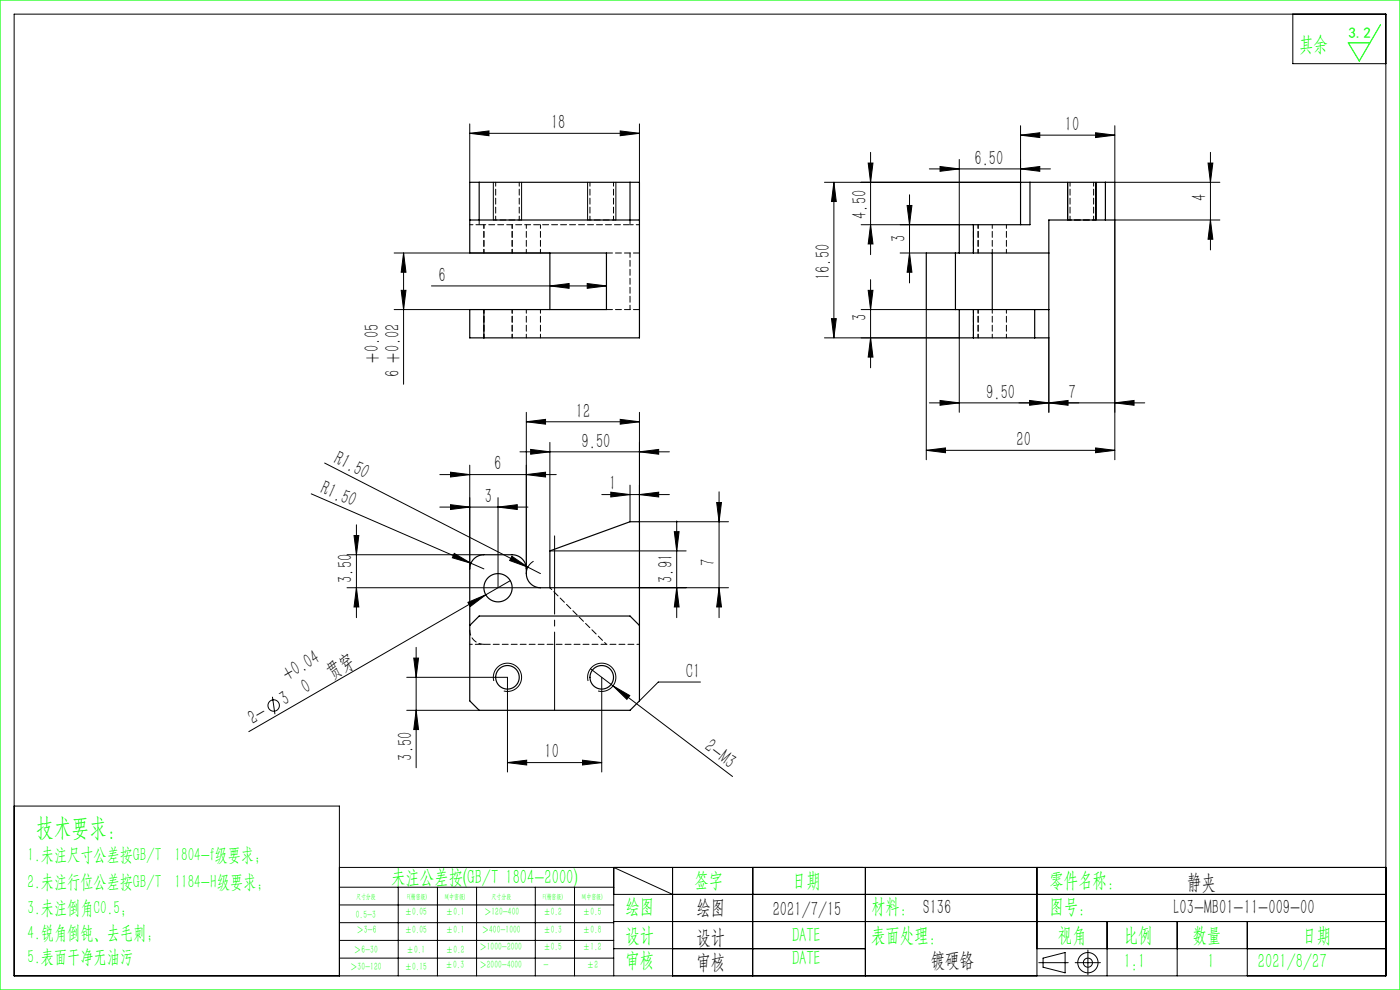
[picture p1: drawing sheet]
<svg xmlns="http://www.w3.org/2000/svg" width="297mm" height="210mm" viewBox="0 0 297 210" stroke-linecap="round" stroke-linejoin="round" font-family="sans-serif">
<g fill="none" stroke="#000" stroke-width=".21">
<path d="M3 3h291v204h-291zM274.3 3v10.5h19.7M99.7 28.3l4-.5v1zM99.7 26.3v12.4M99.7 28.3h36M104.7 38.7v8M110.7 38.7v8M124.7 38.7v8M130.7 38.7v8M131.6 27.8l4.1 .5-4.1 .5zM135.7 26.3v12.4M176.9 38.7v33"/>
<path d="M176.9 38.7l.5 4h-1zM184.2 34.6h1l-.5 4.1zM184.7 32.3v21.7M197.2 35.8h25.7M199.4 35.3l4.1 .5-4.1 .5zM203.5 33.8v13.9h-20.8M216.5 28.7l4.1-.5v1zM216.5 26.7v12h-41.6M216.5 28.7h20M216.5 35.8l4.1-.5v1zM226.5 38.7v8M232.4 28.2l4.1 .5-4.1 .5z"/>
<path d="M232.5 38.7v8M236.5 26.7v12h22.3M256.3 34.6h1l-.5 4.1zM256.8 32.3v20.7M83.6 53.7h33.1M85.6 53.7l.5 4h-1zM85.6 53.7v27.8M184.7 59.3v18.7M184.7 47.7l.5 4h-1zM190.9 53.7h5.6M192.4 43.6h1.1l-.6 4.1zM192.9 41.3v18.7"/>
<path d="M192.9 53.7l.6 4h-1.1zM256.8 46.7l.5 4h-1zM258.8 46.7h-22.3v50.8M83.6 65.7h16.1M85.1 61.6h1l-.5 4.1zM91.5 60.7h37.2M116.7 60.7l4-.6v1.1zM124.6 60.1l4.1 .6-4.1 .5zM174.9 71.7h28.6v15.8M176.4 67.6h1l-.5 4.1zM182.7 65.7h13.8v31.8M184.2 61.6h1l-.5 4.1z"/>
<path d="M184.7 71.7l.5 4h-1zM222.5 71.7v15.8M68.9 98.2l45.8 23.5M99.7 98.7v22M110.3 95.8h31.7M111.7 89.5l4-.5v1zM111.7 87.5v33.2M111.7 89.5h24M112.6 95.3l4.1 .5-4.1 .5zM116.7 93.8v23.1h28.9M131.6 89l4.1 .5-4.1 .5zM135.7 95.8l4-.5v1z"/>
<path d="M135.7 87.5v23.2h18.8M196.5 95.5l4.1-.5v1zM196.5 95.5h40M197.2 85.5h45.7M199.4 84.9l4.1 .6-4.1 .5zM218.4 84.9l4.1 .6-4.1 .5zM222.5 85.5l4.1-.6v1.1zM232.4 95l4.1 .5-4.1 .5zM236.5 85.5l4.1-.6v1.1zM66 104.8l33.9 14.7M73.6 117.7h29.1M75.1 113.6h1l-.5 4.1z"/>
<path d="M75.6 111.3v19.7M93.3 107.6h18.7M93.3 100.7h24.7M95.6 107.1l4.1 .5-4.1 .5zM95.6 100.2l4.1 .5-4.1 .5zM96.4 117.4l3.5 2.1-3.9-1.2zM99.9 119.5l2.8 1.2M105.7 107.6l4-.5v1zM105.7 105.6v19.1M108.6 118l3.4 2.3-3.9-1.4zM111.7 100.7l4-.5v1zM113.2 119.1a3 3 0 0 0-1.5 2.6"/>
<path d="M127.7 104.9h14.3M129.6 104.4l4.1 .5-4.1 .5zM133.7 102.9v7.8M135.7 104.9l4-.5v1zM143.1 112.8h1l-.5 4.1zM143.6 110.5v20.5M152 106.6h1.1l-.6 4.1zM152.5 104.3v26.7M73.6 124.7h41.1M75.6 124.7l.5 4.1h-1zM87.8 139.6h1l-.5 4.1zM88.3 137.3v25.6"/>
<path d="M99.3 127.8l3.8-1.6-3.3 2.5zM103.1 126.2l-50.3 29M108.3 123.2l-5.2 3M135.7 124.7h18.8M143.6 124.7l.5 4.1h-1zM152.5 124.7l.6 4.1h-1.1zM57.8 147.8l.5 3.7M86.3 143.7h21.4v20.1M86.3 150.7h15.4M88.3 150.7l.5 4.1h-1zM104.8 144.4a3 3 0 0 1 2.6-3.7 3 3 0 0 1 3.2 3.2 3 3 0 0 1-3.7 2.7M124.8 144.4a3 3 0 0 1 2.6-3.7 3 3 0 0 1 3.2 3.2 3 3 0 0 1-3.7 2.7"/>
<path d="M125.3 141.9l30.1 22.8M127.7 143.7v20.1M130 145.5l3.6 2-.6 .9zM148.6 144.7h-8.9l-4 4M3 171h69v36M107.7 161.8l4-.5v1zM107.7 161.8h20M123.6 161.3l4.1 .5-4.1 .5zM72 184h222M72 188.2h58.2M72 192h58.2M72 195.7h58.2"/>
<path d="M72 199.5h58.2M84.5 188.2v18.8M92.8 188.2v18.8M101.1 188.2v18.8M113.6 188.2v18.8M121.9 188.2v18.8M130.2 189.7h163.8M130.2 195.5h163.8M142.7 189.7l-12.5-5.7v23M142.7 184v23M159.7 184v23M183.6 184v23"/>
<path d="M220 184v23M234.9 195.5v11.5M249.7 195.5v11.5M264.6 195.5v11.5M72 203.2h58.2M130.2 201.2h53.4M220 201.2h74M220.4 204.2h6.2M221.3 203.2l4.7-1.1v4.3l-4.7-1.2zM228.1 204.2h5.3M230.8 201.5v5.3"/>
<circle cx="58.1" cy="149.7" r="1.21"/>
<circle cx="230.8" cy="204.2" r="2.15"/>
<circle cx="230.8" cy="204.2" r=".96"/>
</g>
<path d="M117.7 113.7v37" fill="none" stroke="#000" stroke-width=".21" stroke-dasharray="30.5 1.3 1.3 1.3" stroke-dashoffset="13.9"/>
<path d="M0 0h297v210h-297zM292.9 5.2l-4.5 7.7-2.4-3.8h4.6" fill="none" stroke="#0f0" stroke-width=".25"/>
<g fill="none" stroke="#000" stroke-width=".21" stroke-dasharray="1.3 .6" stroke-dashoffset=".5">
<path d="M101.7 47.7v-1M102.7 53.7v-6M102.7 47.7v6M104.7 46.7h6M108.7 47.7v6M108.7 53.7v-6M111.7 47.7v6M114.7 53.7v-6M124.7 46.7h6M133.7 46.7v1M206.5 53.7v-6M207.5 47.7v6"/>
<path d="M210.5 53.7v-6M213.5 53.7v-6M226.5 46.7h6M102.7 71.7v-6M102.7 65.7v6M108.7 65.7v6M108.7 71.7v-6M111.7 65.7v6M114.7 71.7v-6M206.5 71.7v-6M207.5 65.7v6M210.5 71.7v-6"/>
<path d="M213.5 71.7v-6"/>
</g>
<g fill="#000">
<path d="M96.4 117.4l3.5 2.1-3.9-1.2zM99.3 127.8l3.8-1.6-3.3 2.5zM108.6 118l3.4 2.3-3.9-1.4zM130 145.5l3.6 2-.6 .9z"/>
<path d="M131.6 27.8l4.1 .5-4.1 .5zM99.7 28.3l4-.5v1zM222.5 85.5l4.1-.6v1.1zM199.4 84.9l4.1 .6-4.1 .5z"/>
<path d="M85.6 53.7l.5 4h-1zM85.1 61.6h1l-.5 4.1z"/>
<path d="M116.7 60.7l4-.6v1.1zM124.6 60.1l4.1 .6-4.1 .5zM111.7 89.5l4-.5v1zM131.6 89l4.1 .5-4.1 .5zM112.6 95.3l4.1 .5-4.1 .5zM135.7 95.8l4-.5v1zM129.6 104.4l4.1 .5-4.1 .5zM135.7 104.9l4-.5v1zM196.5 95.5l4.1-.5v1zM232.4 95l4.1 .5-4.1 .5zM199.4 35.3l4.1 .5-4.1 .5zM216.5 35.8l4.1-.5v1z"/>
<path d="M184.7 71.7l.5 4h-1zM184.2 61.6h1l-.5 4.1zM192.9 53.7l.6 4h-1.1zM192.4 43.6h1.1l-.6 4.1z"/>
<path d="M218.4 84.9l4.1 .6-4.1 .5zM236.5 85.5l4.1-.6v1.1z"/>
<path d="M75.1 113.6h1l-.5 4.1zM75.6 124.7l.5 4.1h-1zM152 106.6h1.1l-.6 4.1zM152.5 124.7l.6 4.1h-1.1zM143.1 112.8h1l-.5 4.1zM143.6 124.7l.5 4.1h-1zM87.8 139.6h1l-.5 4.1zM88.3 150.7l.5 4.1h-1zM176.9 38.7l.5 4h-1zM176.4 67.6h1l-.5 4.1zM256.3 34.6h1l-.5 4.1zM256.8 46.7l.5 4h-1zM184.2 34.6h1l-.5 4.1zM184.7 47.7l.5 4h-1z"/>
<path d="M95.6 100.2l4.1 .5-4.1 .5zM111.7 100.7l4-.5v1z"/>
<path d="M105.7 107.6l4-.5v1zM95.6 107.1l4.1 .5-4.1 .5zM232.4 28.2l4.1 .5-4.1 .5zM216.5 28.7l4.1-.5v1z"/>
<path d="M107.7 161.8l4-.5v1zM123.6 161.3l4.1 .5-4.1 .5z"/>
</g>
<g fill="none" stroke="#000" stroke-width=".25">
<path d="M101.7 38.7v8M133.7 38.7v8M218.5 38.7v9h-12M234.5 38.7v8M99.7 46.7h36M116.7 53.7v12M202.7 53.7v12M203.5 53.7h3M203.5 53.7h-7v12h7M206.5 47.7h-3v6M206.5 53.7h16M206.5 47.7v6"/>
<path d="M210.5 53.7v12M216.5 47.7v-9h20v8h-14v25h-3M102.7 65.7h-3v6h3M102.7 65.7h26v-12h-29v-15h36v33h-33M102.7 65.7v6M203.5 65.7v6h3M203.5 65.7h3M206.5 71.7h13M206.5 65.7h13M206.5 65.7v6M219.5 65.7h3M219.5 65.7v6"/>
<path d="M99.7 132.7l2-2h32l2 2M116.7 124.7v-7.8l17-6.2h2v38l-2 2h-32l-2-2v-28a3 3 0 0 1 3-3h6a3.2 3.2 0 0 1 3 4 3 3 0 0 0 3 3h21"/>
<circle cx="105.7" cy="124.7" r="3"/>
<circle cx="107.7" cy="143.7" r="2.5"/>
<circle cx="127.7" cy="143.7" r="2.5"/>
</g>
<path d="M99.7 47.7h2M133.7 47.7h2" fill="none" stroke="#000" stroke-width=".21" stroke-dasharray="1.3 .6" stroke-dashoffset=".6"/>
<path d="M101.7 47.7h32" fill="none" stroke="#000" stroke-width=".21" stroke-dasharray="1.3 .6" stroke-dashoffset="-.1"/>
<path d="M128.7 53.7h7M128.7 65.7h7" fill="none" stroke="#000" stroke-width=".21" stroke-dasharray="1.3 .6"/>
<path d="M133.7 53.7v12" fill="none" stroke="#000" stroke-width=".21" stroke-dasharray="1.3 .6" stroke-dashoffset=".3"/>
<path d="M105.2 38.7v8M125.2 38.7v8M227 38.7v8M110.2 46.7v-8M130.2 46.7v-8M232 46.7v-8" fill="none" stroke="#000" stroke-width=".21" stroke-dasharray="1.3 .6" stroke-dashoffset=".4"/>
<path d="M116.7 124.7l12 12M135.7 136.7h-36" fill="none" stroke="#000" stroke-width=".21" stroke-dasharray="1.3 .6" stroke-dashoffset=".7"/>
<path d="M99.7 133.7a3 3 0 0 0 3 3" fill="none" stroke="#000" stroke-width=".21" stroke-dasharray="1.3 .6" stroke-dashoffset=".2"/>
<text font-size="5.4" fill="#0f0" x="7.7" y="177.2">技术要求：</text>
<g font-size="4.4" fill="#0f0">
<text x="275.6" y="10.8">其余</text>
<text x="83" y="187.5">未注公差按(GB/T 1804-2000)</text>
<text x="147.3" y="188">签字</text>
<text x="168" y="188">日期</text>
<text x="222.6" y="188">零件名称：</text>
<text x="132.7" y="193.6">绘图</text>
<text x="184.8" y="193.6">材料： S136</text>
<text x="222.6" y="193.6">图号：</text>
<text x="132.7" y="199.8">设计</text>
<text x="168" y="199.8">DATE</text>
<text x="184.8" y="199.8">表面处理：</text>
<text x="224.4" y="199.8">视角</text>
<text x="238.4" y="199.8">比例</text>
<text x="253" y="199.8">数量</text>
<text x="276.3" y="199.8">日期</text>
<text x="132.7" y="205.1">审核</text>
<text x="168" y="204.6">DATE</text>
<text x="238.4" y="205.3">1:1</text>
<text x="256.2" y="205.3">1</text>
<text x="266.9" y="205.3">2021/8/27</text>
</g>
<g font-size="4.4">
<text x="116.9" y="27.4">18</text>
<text x="225.9" y="27.8">10</text>
<text x="206.7" y="35">6.50</text>
<text x="183.8" y="46.4" transform="rotate(-90 183.8 46.4)">4.50</text>
<text x="255.9" y="42.7" transform="rotate(-90 255.9 42.7)">4</text>
<text x="192.1" y="51.2" transform="rotate(-90 192.1 51.2)">3</text>
<text x="93.1" y="59.8">6</text>
<text x="176" y="59.4" transform="rotate(-90 176 59.4)">16.50</text>
<text x="183.8" y="68.1" transform="rotate(-90 183.8 68.1)">3</text>
<text x="80.4" y="76.9" transform="rotate(-90 80.4 76.9)">+0.05</text>
<text x="84.7" y="80" transform="rotate(-90 84.7 80)">6 +0.02</text>
<text x="122.2" y="88.6">12</text>
<text x="209.2" y="84.6">9.50</text>
<text x="226.7" y="84.6">7</text>
<text x="123.4" y="95">9.50</text>
<text x="215.7" y="94.7">20</text>
<text x="70.6" y="98.1" transform="rotate(27 70.6 98.1)">R1.50</text>
<text x="104.8" y="99.8">6</text>
<text x="67.8" y="104.6" transform="rotate(23 67.8 104.6)">R1.50</text>
<text x="102.8" y="106.7">3</text>
<text x="129.2" y="104">1</text>
<text x="74.7" y="123.6" transform="rotate(-90 74.7 123.6)">3.50</text>
<text x="142.7" y="123.6" transform="rotate(-90 142.7 123.6)">3.91</text>
<text x="151.7" y="120.2" transform="rotate(-90 151.7 120.2)">7</text>
<text x="145.5" y="143.8">C1</text>
<text x="60.4" y="149.8" transform="rotate(-30 60.4 149.8)">3</text>
<text x="60.9" y="144.5" transform="rotate(-30 60.9 144.5)">+0.04</text>
<text x="65" y="147.2" transform="rotate(-30 65 147.2)">0</text>
<text x="70.3" y="144.1" transform="rotate(-30 70.3 144.1)">贯穿</text>
<text x="53.7" y="153.7" transform="rotate(-30 53.7 153.7)">2-</text>
<text x="87.4" y="161.3" transform="rotate(-90 87.4 161.3)">3.50</text>
<text x="115.5" y="160.9">10</text>
<text x="149.2" y="159" transform="rotate(37 149.2 159)">2-M3</text>
<text x="251.8" y="188.6">静夹</text>
<text x="147.8" y="194">绘图</text>
<text x="163.9" y="194.3">2021/7/15</text>
<text x="249" y="194">L03-MB01-11-009-00</text>
<text x="147.8" y="200.2">设计</text>
<text x="147.8" y="205.5">审核</text>
<text x="197.5" y="205">镀硬铬</text>
</g>
<g font-size="4" fill="#0f0">
<text x="5.9" y="182.6">1.未注尺寸公差按GB/T 1804-f级要求；</text>
<text x="5.9" y="188.4">2.未注行位公差按GB/T 1184-H级要求；</text>
<text x="5.9" y="193.9">3.未注倒角C0.5；</text>
<text x="5.9" y="199.2">4.锐角倒钝、去毛刺；</text>
<text x="5.9" y="204.2">5.表面干净无油污</text>
</g>
<text font-size="3.2" fill="#0f0" x="286.1" y="8">3.2</text>
<g font-size="2.3" fill="#0f0">
<text x="75.5" y="194.7">0.5-3</text>
<text x="75.6" y="198">＞3-6</text>
<text x="85.9" y="194.2">±0.05</text>
<text x="85.9" y="198">±0.05</text>
<text x="94.6" y="194.2">±0.1</text>
<text x="94.6" y="198">±0.1</text>
<text x="102.2" y="198">＞400-1000</text>
<text x="102.7" y="194.2">＞120-400</text>
<text x="115.3" y="194.2">±0.2</text>
<text x="115.3" y="198">±0.3</text>
<text x="123.7" y="194.2">±0.5</text>
<text x="123.7" y="198">±0.8</text>
<text x="75.1" y="202.2">＞6-30</text>
<text x="86.3" y="202.2">±0.1</text>
<text x="94.6" y="202.2">±0.2</text>
<text x="101.7" y="201.6">＞1000-2000</text>
<text x="115.3" y="201.6">±0.5</text>
<text x="123.7" y="201.6">±1.2</text>
<text x="74.3" y="205.8">＞30-120</text>
<text x="85.9" y="205.8">±0.15</text>
<text x="94.5" y="205.4">±0.3</text>
<text x="101.7" y="205.4">＞2000-4000</text>
<text x="115.3" y="205.4">-</text>
<text x="124.5" y="205.4">±2</text>
</g>
<g font-size="1.5" fill="#0f0">
<text x="75.5" y="190.6">尺寸分段</text>
<text x="86.4" y="190.6">F(精密级)</text>
<text x="94.4" y="190.6">M(中密级)</text>
<text x="104.3" y="190.6">尺寸分段</text>
<text x="115.2" y="190.6">F(精密级)</text>
<text x="123.5" y="190.6">M(中密级)</text>
</g>
</svg>
